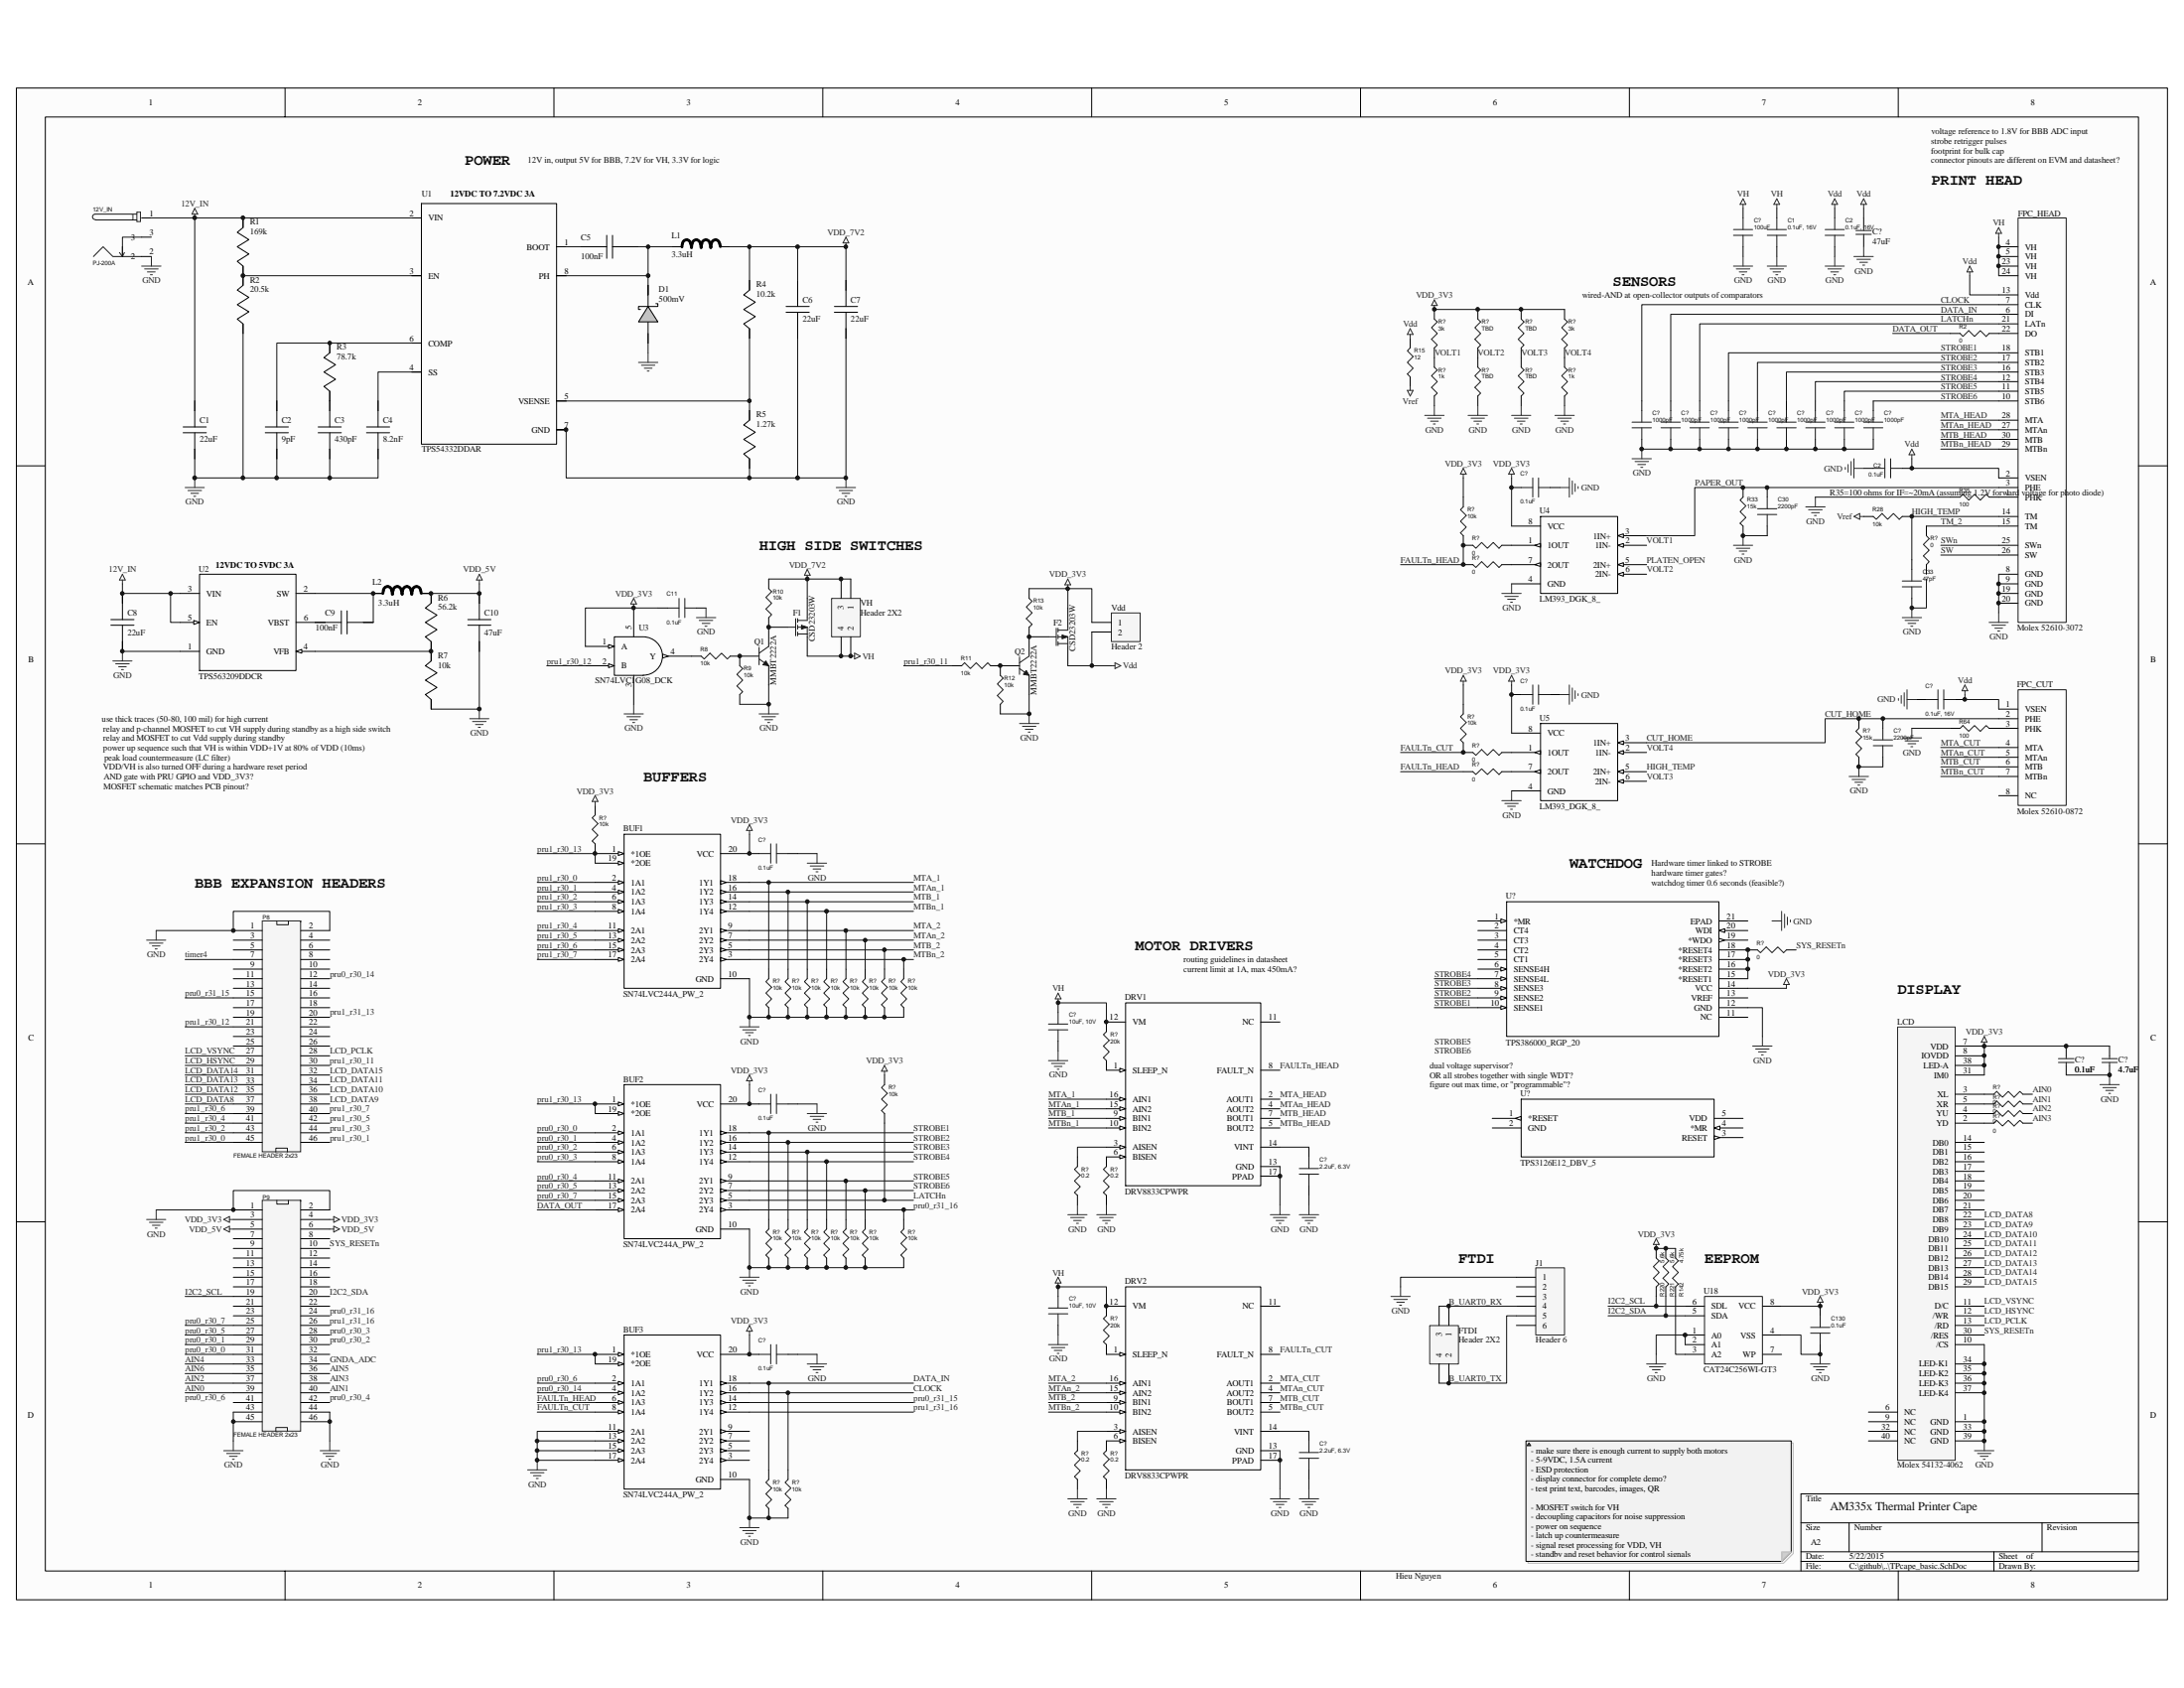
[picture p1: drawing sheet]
# Altium project TPcape_basic.PrjPCB
1 sheet, 139 parts. Net scope: global (net labels, ports and power ports of the same name join across sheets).
Board file: TPcape_basic.PcbDoc

## Sheet TPcape_basic.SchDoc
size A2; PageSetup: Record=PageOptions¦CenterHorizontal=True¦CenterVertical=True¦PrintScale=0.77¦XCorrection=1.00¦YCorrection=1.00¦PrintKind=1¦BorderSize=5000000¦LeftOffset=0¦BottomOffset=0¦Orientation=2¦PaperLength=1000¦PaperWidth=1000¦Scale=100¦PaperSource=7¦PrintQuality=-4¦MediaType=1¦DitherType=10¦PrintScaleMode=1¦PaperKind=A5¦PaperIndex=11

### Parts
(Parts that share a designator on the sheet are numbered #1, #2 ... from top to bottom, then left to right.)
12V_IN  PJ-200A  [CONN3-PWR-PJ102A]
BUF1  SN74LVC244A_PW_2  [PW20]
BUF2  SN74LVC244A_PW_2  [PW20]
BUF3  SN74LVC244A_PW_2  [PW20]
C1#1  0.1uF, 16V  [402]
C1#2  22uF  [1210]
C2#1  0.1uF, 16V  [402]
C2#2  9pF  [0805]
C2#3  0.1uF  [402]
C3  430pF  [0805]
C4  8.2nF  [0201]
C5  100nF  [1005]
C6  22uF  [1210]
C7  22uF  [1210]
C8  22uF  [1210]
C9  100nF  [0805]
C10  47uF  [1206]
C11  0.1uF  [402]
C30  2200pF  [402]
C33  47pF  [402]
C130  0.1uF  [402]
C?#1  47uF  [C1206]
C?#2  100uF  [RD205SMD_250D]
C?#3  1000pF  [402]
C?#4  1000pF  [402]
C?#5  1000pF  [402]
C?#6  1000pF  [402]
C?#7  1000pF  [402]
C?#8  1000pF  [402]
C?#9  1000pF  [402]
C?#10  1000pF  [402]
C?#11  1000pF  [402]
C?#12  0.1uF  [402]
C?#13  0.1uF  [402]
C?#14  0.1uF, 16V  [402]
C?#15  2200pF  [402]
C?#16  0.1uF  [402]
C?#17  10uF, 10V  [805]
C?#18  0.1uF  [0402]
C?#19  4.7uF  [C1206]
C?#20  0.1uF  [402]
C?#21  2.2uF, 6.3V  [402]
C?#22  10uF, 10V  [805]
C?#23  0.1uF  [402]
C?#24  2.2uF, 6.3V  [402]
D1  500mV  [SMB]
DRV1  DRV8833CPWPR  [DRV8833CPWPR]
DRV2  DRV8833CPWPR  [DRV8833CPWPR]
F1  CSD23203W  [CSD23203W]
F2  CSD23203W  [CSD23203W]
FPC_CUT  Molex 52610-0872  [Molex 52610-0872]
FPC_HEAD  Molex 52610-3072  [Molex 52610-3072]
FTDI  Header 2X2  [SSM-102-S-DV]
J1  Header 6  [HDR1X6]
L1  3.3uH  [XAL4030]
L2  3.3uH  [VLP8040]
LCD  Molex 54132-4062  [Molex 54132-4062]
P8  FEMALE HEADER 2x23  [HDR2x23]
P9  FEMALE HEADER 2x23  [HDR2X23]
Q1  MMBT2222A  [MMBT2222A]
Q2  MMBT2222A  [MMBT2222A]
R1  169k  [0402]
R2#1  20.5k  [0402]
R2#2  0  [402]
R3  78.7k  [0402]
R4  10.2k  [0402]
R5  1.27k  [0402]
R6  56.2k  [0402]
R7  10k  [0402]
R8  10k  [402]
R9  10k  [402]
R10  10k  [402]
R11  10k  [402]
R12  10k  [402]
R13  10k  [402]
R15  12  [402]
R28  10k  [402]
R33  15k  [402]
R35  100  [805]
R64  100  [805]
R142  4.75k  [402]
R220  5.6k  [402]
R221  5.6k  [402]
R?#1  3k  [402]
R?#2  TBD  [402]
R?#3  TBD  [402]
R?#4  3k  [402]
R?#5  1k  [402]
R?#6  TBD  [402]
R?#7  TBD  [402]
R?#8  1k  [402]
R?#9  10k  [402]
R?#10  0  [402]
R?#11  0  [402]
R?#12  0  [402]
R?#13  10k  [402]
R?#14  0  [402]
R?#15  15k  [402]
R?#16  0  [402]
R?#17  10k  [402]
R?#18  0  [402]
R?#19  10k  [402]
R?#20  10k  [402]
R?#21  10k  [402]
R?#22  10k  [402]
R?#23  10k  [402]
R?#24  10k  [402]
R?#25  10k  [402]
R?#26  10k  [402]
R?#27  20k  [402]
R?#28  0  [402]
R?#29  10k  [402]
R?#30  0  [402]
R?#31  0  [402]
R?#32  0  [402]
R?#33  0.2  [402]
R?#34  0.2  [402]
R?#35  10k  [402]
R?#36  10k  [402]
R?#37  10k  [402]
R?#38  10k  [402]
R?#39  10k  [402]
R?#40  10k  [402]
R?#41  10k  [402]
R?#42  20k  [402]
R?#43  0.2  [402]
R?#44  0.2  [402]
R?#45  10k  [402]
R?#46  10k  [402]
U1  TPS54332DDAR  [DDA0008H]
U2  TPS563209DDCR  [DDC0006A]
U3  SN74LVC1G08_DCK  [DCK5]
U4  LM393_DGK_8_  [DGK8]
U5  LM393_DGK_8_  [DGK8]
U18  CAT24C256WI-GT3  [CAT24C256WI-GT3]
U?#1  TPS386000_RGP_20  [RGP20_2P15X2P15]
U?#2  TPS3126E12_DBV_5  [DBV5]
Vdd  Header 2  [HDR1X2]
VH  Header 2X2  [HDR2X2]

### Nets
0: D1.2(A)
12V_IN: 12V_IN.1 C1#2.1 C8.1 R1.1 U1.2(VIN) U2.3(VIN) U2.5(EN)
GND: 12V_IN.2 BUF1.10(GND) BUF2.10(GND) BUF3.10(GND) BUF3.11(2A1) BUF3.13(2A2) BUF3.15(2A3) BUF3.17(2A4) C1#1.1 C1#2.2 C2#1.1 C2#2.2 C2#3.2 C3.2 C4.2 C6.2 C7.2 C8.2 C10.2 C11.1 C30.1 C33.2 C130.2 C?#1.1 C?#2.1 C?#3.1 C?#4.1 C?#5.1 C?#6.1 C?#7.1 C?#8.1 C?#9.1 C?#10.1 C?#11.1 C?#12.1 C?#13.1 C?#14.2 C?#15.1 C?#16.1 C?#17.1 C?#18.1 C?#19.1 C?#20.1 C?#21.2 C?#22.1 C?#23.1 C?#24.2 DRV1.13(GND) DRV1.17(PPAD) DRV2.13(GND) DRV2.17(PPAD) FPC_HEAD.8(GND) FPC_HEAD.9(GND) FPC_HEAD.19(GND) FPC_HEAD.20(GND) J1.1 LCD.1(GND) LCD.10(/CS) LCD.33(GND) LCD.34(LED-K1) LCD.35(LED-K2) LCD.36(LED-K3) LCD.37(LED-K4) LCD.39(GND) P8.1 P8.2 P9.1 P9.2 P9.43 P9.44 P9.45 P9.46 Q1.1(B) Q2.1(B) R2#1.2 R5.2 R7.2 R9.1(P1) R12.1(P1) R33.2(P2) R35.2(P2) R64.2(P2) R?#5.1(P1) R?#6.1(P1) R?#7.1(P1) R?#8.1(P1) R?#15.2(P2) R?#19.2(P2) R?#20.2(P2) R?#21.2(P2) R?#22.2(P2) R?#23.2(P2) R?#24.2(P2) R?#25.2(P2) R?#26.2(P2) R?#33.2(P2) R?#34.2(P2) R?#35.2(P2) R?#36.2(P2) R?#37.2(P2) R?#38.2(P2) R?#39.2(P2) R?#40.2(P2) R?#41.2(P2) R?#43.2(P2) R?#44.2(P2) R?#45.2(P2) R?#46.2(P2) U1.7(GND) U1.9(GND) U2.1(GND) U3.3(GND) U4.4(GND) U5.4(GND) U18.1(A0) U18.2(A1) U18.4(VSS) U?#1.12(GND)
Vdd: C2#1.2 C2#3.1 C?#1.2 C?#14.1 F2.A2,_B1,_B2(S) FPC_CUT.1(VSEN) FPC_HEAD.2(VSEN) FPC_HEAD.13(Vdd) R15.1(P1) Vdd.2
VDD_3V3: BUF1.20(VCC) BUF2.20(VCC) BUF3.20(VCC) C11.2 C130.1 C?#12.2 C?#13.2 C?#16.2 C?#18.2 C?#19.2 C?#20.2 C?#23.2 F2.C1,_C2(D) LCD.7(VDD) LCD.8(IOVDD) LCD.31(IM0) LCD.38(LED-A) P9.3 P9.4 R13.2(P2) R142.2(P2) R220.2(P2) R221.2(P2) R?#1.2(P2) R?#2.2(P2) R?#3.2(P2) R?#4.2(P2) R?#9.1(P1) R?#13.1(P1) R?#17.1(P1) R?#29.1(P1) U3.1(A) U3.5(VCC) U4.8(VCC) U5.8(VCC) U18.8(VCC) U?#1.14(VCC) Vdd.1
VDD_5V: C10.1 L2.2 P9.5 P9.6 R6.1
VDD_7V2: C6.1 C7.1 F1.C1,_C2(D) L1.2 R4.1 R10.2(P2) VH.1 VH.3
VH: C1#1.2 C?#2.2 C?#17.2 C?#22.2 DRV1.12(VM) DRV2.12(VM) F1.A2,_B1,_B2(S) FPC_HEAD.4(VH) FPC_HEAD.5(VH) FPC_HEAD.23(VH) FPC_HEAD.24(VH) R?#27.1(P1) R?#42.1(P1) VH.2 VH.4
Vref: R15.2(P2) R28.1(P1)
AIN0: P9.39 R?#28.1(P1)
AIN1: P9.40 R?#30.1(P1)
AIN2: P9.37 R?#31.1(P1)
AIN3: P9.38 R?#32.1(P1)
AIN4: P9.33
AIN5: P9.36
AIN6: P9.35
B_UART0_RX: FTDI.1 FTDI.3 J1.4
B_UART0_TX: FTDI.2 FTDI.4 J1.5
CLOCK: BUF3.16(1Y2) C?#3.2 FPC_HEAD.7(CLK) R?#46.1(P1)
CUT_HOME: C?#15.2 FPC_CUT.2(PHE) R?#15.1(P1) U5.3(1IN+)
DATA_IN: BUF3.18(1Y1) C?#4.2 FPC_HEAD.6(DI) R?#45.1(P1)
DATA_OUT: BUF2.17(2A4) R2#2.1(P1)
FAULTn_CUT: BUF3.8(1A4) DRV2.8(FAULT_N) R?#13.2(P2) R?#14.1(P1)
FAULTn_HEAD: BUF3.6(1A3) DRV1.8(FAULT_N) R?#9.2(P2) R?#10.1(P1) R?#12.1(P1) R?#16.1(P1)
GNDA_ADC: P9.34
HIGH_TEMP: C33.1 FPC_HEAD.14(TM) R28.2(P2) U5.5(2IN+)
I2C2_SCL: P9.19 R220.1(P1) U18.6(SDL)
I2C2_SDA: P9.20 R221.1(P1) U18.5(SDA)
LATCHn: BUF2.5(2Y3) C?#5.2 FPC_HEAD.21(LATn) R?#29.2(P2)
LCD_DATA8: LCD.22(DB8) P8.37
LCD_DATA9: LCD.23(DB9) P8.38
LCD_DATA10: LCD.24(DB10) P8.36
LCD_DATA11: LCD.25(DB11) P8.34
LCD_DATA12: LCD.26(DB12) P8.35
LCD_DATA13: LCD.27(DB13) P8.33
LCD_DATA14: LCD.28(DB14) P8.31
LCD_DATA15: LCD.29(DB15) P8.32
LCD_HSYNC: LCD.12(/WR) P8.29
LCD_PCLK: LCD.13(/RD) P8.28
LCD_VSYNC: LCD.11(D/C) P8.27
MTA_1: BUF1.18(1Y1) DRV1.16(AIN1) R?#19.1(P1)
MTA_2: BUF1.9(2Y1) DRV2.16(AIN1) R?#23.1(P1)
MTA_CUT: DRV2.2(AOUT1) FPC_CUT.4(MTA)
MTA_HEAD: DRV1.2(AOUT1) FPC_HEAD.28(MTA)
MTAn_1: BUF1.16(1Y2) DRV1.15(AIN2) R?#20.1(P1)
MTAn_2: BUF1.7(2Y2) DRV2.15(AIN2) R?#24.1(P1)
MTAn_CUT: DRV2.4(AOUT2) FPC_CUT.5(MTAn)
MTAn_HEAD: DRV1.4(AOUT2) FPC_HEAD.27(MTAn)
MTB_1: BUF1.14(1Y3) DRV1.9(BIN1) R?#21.1(P1)
MTB_2: BUF1.5(2Y3) DRV2.9(BIN1) R?#25.1(P1)
MTB_CUT: DRV2.7(BOUT1) FPC_CUT.6(MTB)
MTB_HEAD: DRV1.7(BOUT1) FPC_HEAD.30(MTB)
MTBn_1: BUF1.12(1Y4) DRV1.10(BIN2) R?#22.1(P1)
MTBn_2: BUF1.3(2Y4) DRV2.10(BIN2) R?#26.1(P1)
MTBn_CUT: DRV2.5(BOUT2) FPC_CUT.7(MTBn)
MTBn_HEAD: DRV1.5(BOUT2) FPC_HEAD.29(MTBn)
PAPER_OUT: C30.2 FPC_HEAD.3(PHE) R33.1(P1) U4.3(1IN+)
PLATEN_OPEN: U4.5(2IN+)
pru0_r30_0: BUF2.2(1A1) P9.31
pru0_r30_1: BUF2.4(1A2) P9.29
pru0_r30_2: BUF2.6(1A3) P9.30
pru0_r30_3: BUF2.8(1A4) P9.28
pru0_r30_4: BUF2.11(2A1) P9.42
pru0_r30_5: BUF2.13(2A2) P9.27
pru0_r30_6: BUF3.2(1A1)
pru0_r30_7: BUF2.15(2A3) P9.25
pru0_r30_14: BUF3.4(1A2) P8.12
pru0_r31_15: BUF3.14(1Y3) P8.15
pru0_r31_16: BUF2.3(2Y4) P9.24 R?#41.1(P1)
pru1_r30_0: BUF1.2(1A1) P8.45
pru1_r30_1: BUF1.4(1A2) P8.46
pru1_r30_2: BUF1.6(1A3) P8.43
pru1_r30_3: BUF1.8(1A4) P8.44
pru1_r30_4: BUF1.11(2A1) P8.41
pru1_r30_5: BUF1.13(2A2) P8.42
pru1_r30_6: BUF1.15(2A3) P8.39
pru1_r30_7: BUF1.17(2A4) P8.40
pru1_r30_11: P8.30 R11.2(P2)
pru1_r30_12: P8.21 U3.2(B)
pru1_r30_13: BUF1.1(*1OE) BUF1.19(*2OE) BUF2.1(*1OE) BUF2.19(*2OE) BUF3.1(*1OE) BUF3.19(*2OE) R?#17.2(P2)
pru1_r31_13: P8.20
pru1_r31_16: BUF3.12(1Y4) P9.26
STROBE1: BUF2.18(1Y1) C?#6.2 FPC_HEAD.18(STB1) R?#35.1(P1) U?#1.10(SENSE1)
STROBE2: BUF2.16(1Y2) C?#7.2 FPC_HEAD.17(STB2) R?#36.1(P1) U?#1.9(SENSE2)
STROBE3: BUF2.14(1Y3) C?#8.2 FPC_HEAD.16(STB3) R?#37.1(P1) U?#1.8(SENSE3)
STROBE4: BUF2.12(1Y4) C?#9.2 FPC_HEAD.12(STB4) R?#38.1(P1) U?#1.7(SENSE4L)
STROBE5: BUF2.9(2Y1) C?#10.2 FPC_HEAD.11(STB5) R?#39.1(P1)
STROBE6: BUF2.7(2Y2) C?#11.2 FPC_HEAD.10(STB6) R?#40.1(P1)
SW: FPC_HEAD.26(SW)
SWn: FPC_HEAD.25(SWn)
SYS_RESETn: LCD.30(/RES) P9.10 R?#18.2(P2)
timer4: P8.7
TM_2: FPC_HEAD.15(TM) R?#11.2(P2)
VOLT1: R?#1.1(P1) R?#5.2(P2) U4.2(1IN-)
VOLT2: R?#2.1(P1) R?#6.2(P2) U4.6(2IN-)
VOLT3: R?#3.1(P1) R?#7.2(P2) U5.6(2IN-)
VOLT4: R?#4.1(P1) R?#8.2(P2) U5.2(1IN-)
NetC2#2_1: C2#2.1 R3.1 U1.6(COMP)
NetC3_1: C3.1 R3.2
NetC4_1: C4.1 U1.4(SS)
NetC5_1: C5.1 D1.1(K) L1.1 U1.8(PH)
NetC5_2: C5.2 U1.1(BOOT)
NetC9_1: C9.1 L2.1 U2.2(SW)
NetC9_2: C9.2 U2.6(VBST)
NetC?#21_1: C?#21.1 DRV1.14(VINT)
NetC?#24_1: C?#24.1 DRV2.14(VINT)
NetDRV1_1: DRV1.1(SLEEP_N) R?#27.2(P2)
NetDRV1_3: DRV1.3(AISEN) R?#33.1(P1)
NetDRV1_6: DRV1.6(BISEN) R?#34.1(P1)
NetDRV2_1: DRV2.1(SLEEP_N) R?#42.2(P2)
NetDRV2_3: DRV2.3(AISEN) R?#43.1(P1)
NetDRV2_6: DRV2.6(BISEN) R?#44.1(P1)
NetF1_A1: F1.A1(G) Q1.3(C) R10.1(P1)
NetF2_A1: F2.A1(G) Q2.3(C) R13.1(P1)
NetFPC_CUT_3: FPC_CUT.3(PHK) R64.1(P1)
NetFPC_HEAD_1: FPC_HEAD.1(PHK) R35.1(P1)
NetFPC_HEAD_22: FPC_HEAD.22(DO) R2#2.2(P2)
NetLCD_2: LCD.2(YD) R?#32.2(P2)
NetLCD_3: LCD.3(XL) R?#28.2(P2)
NetLCD_4: LCD.4(YU) R?#31.2(P2)
NetLCD_5: LCD.5(XR) R?#30.2(P2)
NetQ1_2: Q1.2(E) R8.2(P2) R9.2(P2)
NetQ2_2: Q2.2(E) R11.1(P1) R12.2(P2)
NetR1_2: R1.2 R2#1.1 U1.3(EN)
NetR4_2: R4.2 R5.1 U1.5(VSENSE)
NetR6_2: R6.2 R7.1 U2.4(VFB)
NetR8_1: R8.1(P1) U3.4(Y)
NetR142_1: R142.1(P1) U18.3(A2)
NetR?#10_2: R?#10.2(P2) U4.1(1OUT)
NetR?#12_2: R?#12.2(P2) U4.7(2OUT)
NetR?#14_2: R?#14.2(P2) U5.1(1OUT)
NetR?#16_2: R?#16.2(P2) U5.7(2OUT)
NetR?#18_1: R?#18.1(P1) U?#1.15(*RESET1) U?#1.16(*RESET2) U?#1.17(*RESET3) U?#1.18(*RESET4)

Not connected (* = marked no-connect by the designer): 12V_IN 3; BUF3 3(2Y4) 5(2Y3) 7(2Y2) 9(2Y1); DRV1 11(NC); DRV2 11(NC); FPC_CUT 8(NC); J1 2 3 6; LCD 6(NC) 9(NC) 14(DB0) 15(DB1) 16(DB2) 17(DB3) 18(DB4) 19(DB5) 20(DB6) 21(DB7) 32(NC) 40(NC); P8 3(2) 4(27) 5(3) 6(28) 8(29) 9(5) 10(30) 11(6) 13(7) 14(32) 16(33) 17(9) 18(34) 19(10) 22(36) 23(12) 24(37) 25(13) 26(38); P9 7(4) 8(29) 9(5) 11(6) 12(31) 13(7) 14(32) 15(8) 16(33) 17(9) 18(34) 21(11) 22(36) 23(12) 32(41) 41(21); R?#11 1(P1); U18 7(WP); U?#1 1(*MR) 2(CT4) 3(CT3) 4(CT2) 5(CT1) 6(SENSE4H) 11(NC) 13(VREF) 19(*WDO) 20(WDI) 21(EPAD); U?#2 1(*RESET) 2(GND) 3(RESET) 4(*MR) 5(VDD)

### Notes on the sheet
- POWER
- 12V in, output 5V for BBB, 7.2V for VH, 3.3V for logic
- voltage reference to 1.8V for BBB ADC input
- strobe retrigger pulses
- footprint for bulk cap
- connector pinouts are different on EVM and datasheet?
- (near U1) 12VDC TO 7.2VDC 3A
- PRINT HEAD
- SENSORS
- (near R?#4) wired-AND at open-collector outputs of comparators
- R35=100 ohms for IF=|0mA (assuming 1.2V forward voltage for photo diode)
- (near U2) 12VDC TO 5VDC 3A
- HIGH SIDE SWITCHES
- (near R7) relay and p-channel MOSFET to cut VH supply during standby as a high side switch
- relay and MOSFET to cut Vdd supply during standby
- power up sequence such that VH is within VDD+1V at 80% of VDD (10ms)
- peak load countermeasure (LC filter)
- use thick traces (50-80, 100 mil) for high current
- VDD/VH is also turned OFF during a hardware reset period
- MOSFET schematic matches PCB pinout?
- AND gate with PRU GPIO and VDD_3V3?
- BUFFERS
- BBB EXPANSION HEADERS
- WATCHDOG
- hardware timer gates?
- Hardware timer linked to STROBE
- (near U?#1) watchdog timer 0.6 seconds (feasible?)
- MOTOR DRIVERS
- routing guidelines in datasheet
- current limit at 1A, max 450mA?
- DISPLAY
- dual voltage supervisor?
- OR all strobes together with single WDT?
- (near U?#2) figure out max time, or "programmable"?
- FTDI
- EEPROM
- AM335x Thermal Printer Cape
- - make sure there is enough current to supply both motors
  - 5-9VDC, 1.5A current
  - ESD protection
  - display connector for complete demo?
  - test print text, barcodes, images, QR
  - MOSFET switch for VH
  - decoupling capacitors for noise suppression
  - power on sequence
  - latch up countermeasure
  - signal reset processing for VDD, VH
  - standby and reset behavior for control signals
  - peak load countermeasure
  - thermister processing
  - motor drive circuit
  - Cape EEPROM
  - velcro for LCD
  - backlight and touchscreen controller circuit
  - fortune cookie generator, sudoku puzzle, money print, jokes, cartoonify-ed selfie
  - sign name, draw picture
  - LCD is 60.26mm x 42.72mm x 3.6mm
  - smaller vias (minimum hole size)
  - thinner traces (minimum?)
  - bigger holes for 2x23 header
  - reposition LCD connector (backwards)
  - 0805 footprint for caps
  - cut edge short to reveal status leds on BBB
- Hieu Nguyen
- Labels drawn without touching a wire or pin: GND, pru0_r30_6, STROBE5, STROBE6
